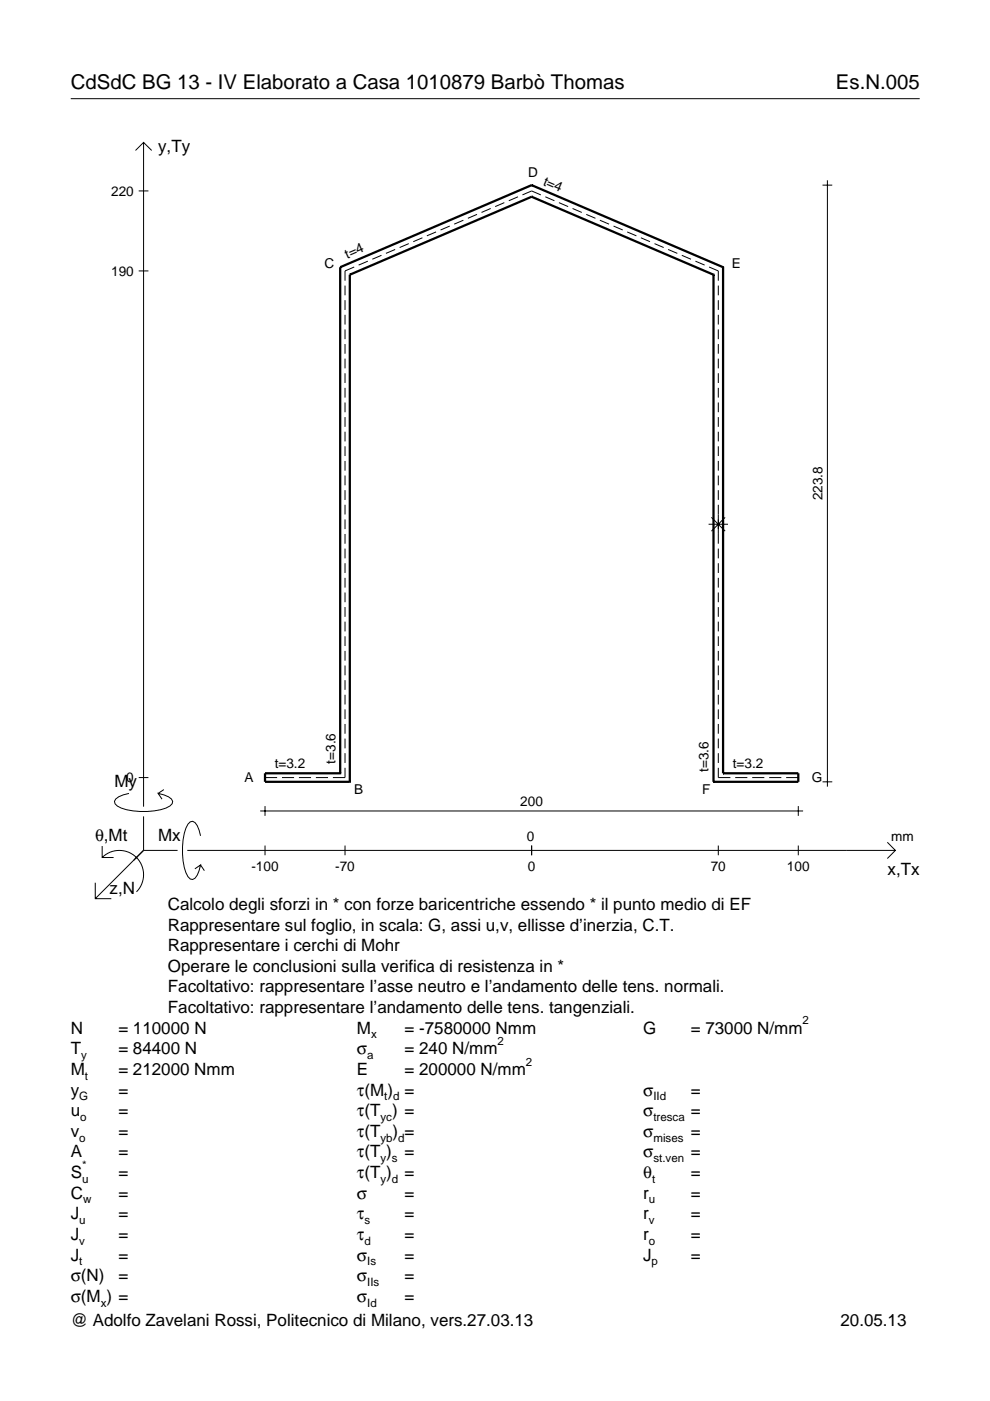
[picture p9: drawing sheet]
<svg xmlns="http://www.w3.org/2000/svg" width="210mm" height="297mm" viewBox="0 0 210 297" stroke-linecap="round" stroke-linejoin="round" font-family="sans-serif">
<g fill="none" stroke="#000" stroke-width=".21">
<path d="M15 20.9h180M28.7 31.9l1.7-1.7 1.8 1.7M30.4 30.2v140.8M174.4 39.3h2.1M175.4 38.2v128.6M29.4 40.5h2.1M29.4 57.4h2.1M75.1 56.6l-2 .8v2.1M78 55.4l-2 .8M80.9 54.1l-2 .9M83.8 52.9l-2 .8M86.7 51.7l-2 .8"/>
<path d="M89.6 50.4l-2 .8M92.5 49.2l-2 .8M95.4 47.9l-2 .9M98.2 46.7l-1.9 .8M101.1 45.5l-1.9 .8M104 44.2l-1.9 .8M106.9 43l-1.9 .8M109.8 41.7l-1.9 .9M110.8 41.3l1.9-.8 2 .8M115.6 41.7l2 .9M118.5 43l2 .8M121.4 44.2l1.9 .8"/>
<path d="M124.3 45.5l1.9 .8M127.2 46.7l1.9 .8M130.1 47.9l1.9 .9M133 49.2l1.9 .8M135.9 50.4l1.9 .8M138.8 51.7l1.9 .8M141.7 52.9l1.9 .8M144.6 54.1l1.9 .9M147.4 55.4l2 .8M150.3 56.6l2 .8v2.1M73.1 60.5v2.1M73.1 63.6v2.1"/>
<path d="M73.1 66.7v2.1M73.1 69.8v2.1M73.1 72.9v2.1M73.1 76v2.1M73.1 79.1v2.1M152.3 60.5v2.1M152.3 63.6v2.1M152.3 66.7v2.1M152.3 69.8v2.1M152.3 72.9v2.1M152.3 76v2.1M152.3 79.1v2.1"/>
<path d="M73.1 82.2v2.1M73.1 85.3v2.1M73.1 88.4v2.1M73.1 91.5v2.1M73.1 94.6v2.1M73.1 97.7v2.1M152.3 82.2v2.1M152.3 85.3v2.1M152.3 88.4v2.1M152.3 91.5v2.1M152.3 94.6v2.1M152.3 97.7v2.1"/>
<path d="M73.1 100.8v2.1M73.1 103.9v2.1M73.1 107v2.1M73.1 110.1v2.1M73.1 113.2v2.1M73.1 116.3v2.1M73.1 119.4v2.1M150.2 111.2h4.1M150.8 109.7l2.9 2.9M152.3 100.8v2.1M152.3 103.9v2.1M152.3 107v8.3"/>
<path d="M152.3 116.3v2.1M152.3 119.4v2.1M153.7 109.7l-2.9 2.9M73.1 122.5v2.1M73.1 125.6v2.1M73.1 128.7v2.1M73.1 131.8v2.1M73.1 134.9v2.1M73.1 138v2.1M152.3 122.5v2.1M152.3 125.6v2.1M152.3 128.7v2.1"/>
<path d="M152.3 131.8v2.1M152.3 134.9v2.1M152.3 138v2.1M73.1 141.1v2.1M73.1 144.2v2.1M73.1 147.3v2.1M73.1 150.4v2.1M73.1 153.5v2.1M73.1 156.6v2.1M73.1 159.7v2.1M152.3 141.1v2.1M152.3 144.2v2.1"/>
<path d="M152.3 147.3v2.1M152.3 150.4v2.1M152.3 153.5v2.1M152.3 156.6v2.1M152.3 159.7v2.1M21.7 179.4v2.4h2.4M27.3 168.2a3.6 3.6 0 0 0-3 1.7l.1 .5a5.6 5.6 0 0 0 3.8 1.5 13.4 13.4 0 0 0 7.8-1l.5-.5 .1-.5a3.6 3.6 0 0 0-3.1-1.7l.8 1.2M29.4 164.9h2.1M30.4 173.1v7.2M34.7 167.4l-1.2 .8M42.5 177.2a3.6 3.6 0 0 0-1.7-3.1l-.5 .2a5.7 5.7 0 0 0-1.5 3.7 13.3 13.3 0 0 0 1 7.9l.5 .5 .5 .1a3.6 3.6 0 0 0 1.7-3.1l-1.2 .8M55.2 171.9h115.1"/>
<path d="M56.2 164.9h2.6M56.2 170.9v2.1M56.2 179.3v2M59.8 164.9h2.5M63.4 164.9h2.5M67 164.9h2.5M73.1 162.8v2.1h-2.5M73.1 179.3v2M112.7 179.3v2M152.3 162.8v2.1h2.6M152.3 179.3v2M155.9 164.9h2.6"/>
<path d="M159.5 164.9h2.6M163.1 164.9h2.6M166.7 164.9h2.6M169.3 170.9v2.1M169.3 179.3v2M174.4 165.8h2.1M188.1 178.6l1.7 1.7-1.7 1.7M20.2 187.2v3.3h3.4M21.7 181.8a5.1 5.1 0 0 1 7.2 0 5.1 5.1 0 0 1 0 7.3M30.4 180.3l-10.2 10.2M30.4 180.3h7.2M39.7 180.3h150.1"/>
<path d="M42.5 183.4l.8 1.2"/>
</g>
<g fill="none" stroke="#000" stroke-width=".48">
<path d="M112.7 39.3h.1M112.7 39.3l-40.6 17.4M112.7 39.3l40.6 17.4M72.1 56.7h.1M72.1 56.7v107.3M74.2 58.2h.1M74.2 58.2v107.6M112.7 41.7h.1M112.7 41.7l-38.5 16.5M112.7 41.7l38.6 16.5M151.3 58.2h.1M151.3 58.2v107.6"/>
<path d="M153.3 56.7h.1M153.3 56.7v107.3M72.1 164h.1M72.1 164h-15.9v1.8h18M74.2 165.8h.1M151.3 165.8h.1M153.3 164h.1M153.3 164h16v1.8h-18"/>
</g>
<g font-size="4.3">
<text x="15" y="18.9">CdSdC BG 13 - IV Elaborato a Casa 1010879 Barbò Thomas</text>
<text x="177.2" y="18.9">Es.N.005</text>
</g>
<g font-size="3.6">
<text x="33.5" y="32.3">y,Ty</text>
<text x="24.3" y="166.9">My</text>
<text x="20.1" y="178.2">θ,Mt</text>
<text x="33.5" y="178.2">Mx</text>
<text x="188.2" y="185.5">x,Tx</text>
<text x="23.2" y="189.6">z,N</text>
<text x="35.6" y="192.9">Calcolo degli sforzi in * con forze baricentriche essendo * il punto medio di EF</text>
<text x="35.6" y="197.3">Rappresentare sul foglio, in scala: G, assi u,v, ellisse d’inerzia, C.T.</text>
<text x="35.6" y="201.7">Rappresentare i cerchi di Mohr</text>
<text x="35.6" y="206">Operare le conclusioni sulla verifica di resistenza in *</text>
<text x="35.6" y="210.4">Facoltativo: rappresentare l’asse neutro e l’andamento delle tens. normali.</text>
<text x="35.6" y="214.8">Facoltativo: rappresentare l’andamento delle tens. tangenziali.</text>
<text x="15" y="219.2">N</text>
<text x="25.1" y="219.2">= 110000 N</text>
<text x="75.7" y="219.2">M</text>
<text x="85.8" y="219.2">= -7580000 Nmm</text>
<text x="136.4" y="219.2">G</text>
<text x="146.5" y="219.2">= 73000 N/mm</text>
<text x="15" y="227.9">M</text>
<text x="15" y="223.5">T</text>
<text x="25.1" y="223.5">= 84400 N</text>
<text x="25.1" y="227.9">= 212000 Nmm</text>
<text x="75.7" y="223.5">σ</text>
<text x="75.7" y="227.9">E</text>
<text x="85.8" y="223.5">= 240 N/mm</text>
<text x="85.8" y="227.9">= 200000 N/mm</text>
<text x="15" y="232.3">y</text>
<text x="25.1" y="232.3">=</text>
<text x="75.7" y="232.3">τ(M ) =</text>
<text x="136.4" y="232.3">σ</text>
<text x="146.5" y="232.3">=</text>
<text x="15" y="236.7">u</text>
<text x="25.1" y="236.7">=</text>
<text x="75.7" y="236.7">τ(T ) =</text>
<text x="136.4" y="236.7">σ</text>
<text x="146.5" y="236.7">=</text>
<text x="15" y="241">v</text>
<text x="15" y="245.4">A</text>
<text x="25.1" y="241">=</text>
<text x="25.1" y="245.4">=</text>
<text x="75.7" y="245.4">τ(T )</text>
<text x="75.7" y="241">τ(T</text>
<text x="83.3" y="241">) =</text>
<text x="85.8" y="245.4">=</text>
<text x="136.4" y="241">σ</text>
<text x="136.4" y="245.4">σ</text>
<text x="146.5" y="241">=</text>
<text x="146.5" y="245.4">=</text>
<text x="15" y="249.8">S</text>
<text x="25.1" y="249.8">=</text>
<text x="75.7" y="249.8">τ(T )</text>
<text x="85.8" y="249.8">=</text>
<text x="136.4" y="249.8">θ</text>
<text x="146.5" y="249.8">=</text>
<text x="15" y="254.2">C</text>
<text x="25.1" y="254.2">=</text>
<text x="75.7" y="254.2">σ</text>
<text x="85.8" y="254.2">=</text>
<text x="136.4" y="254.2">r</text>
<text x="146.5" y="254.2">=</text>
<text x="15" y="258.5">J</text>
<text x="15" y="262.9">J</text>
<text x="25.1" y="258.5">=</text>
<text x="25.1" y="262.9">=</text>
<text x="75.7" y="258.5">τ</text>
<text x="75.7" y="262.9">τ</text>
<text x="85.8" y="258.5">=</text>
<text x="85.8" y="262.9">=</text>
<text x="136.4" y="258.5">r</text>
<text x="136.4" y="262.9">r</text>
<text x="146.5" y="258.5">=</text>
<text x="146.5" y="262.9">=</text>
<text x="15" y="267.3">J</text>
<text x="25.1" y="267.3">=</text>
<text x="75.7" y="267.3">σ</text>
<text x="85.8" y="267.3">=</text>
<text x="136.4" y="267.3">J</text>
<text x="146.5" y="267.3">=</text>
<text x="15" y="271.7">σ(N)</text>
<text x="25.1" y="271.7">=</text>
<text x="75.7" y="271.7">σ</text>
<text x="85.8" y="271.7">=</text>
<text x="15" y="281.2">@ Adolfo Zavelani Rossi, Politecnico di Milano, vers.27.03.13</text>
<text x="15" y="276">σ(M ) =</text>
<text x="75.7" y="276">σ</text>
<text x="85.8" y="276">=</text>
<text x="178.2" y="281.2">20.05.13</text>
</g>
<g font-size="2.9">
<text x="23.6" y="41.5">220</text>
<text x="112" y="37.5">D</text>
<text x="115" y="39.1" transform="rotate(23 115 39.1)">t=4</text>
<text x="23.6" y="58.4">190</text>
<text x="68.8" y="56.8">C</text>
<text x="73.6" y="54.9" transform="rotate(-23 73.6 54.9)">t=4</text>
<text x="155.2" y="56.8">E</text>
<text x="174.4" y="106.1" transform="rotate(-90 174.4 106.1)">223.8</text>
<text x="71.1" y="161.9" transform="rotate(-90 71.1 161.9)">t=3.6</text>
<text x="26.8" y="165.9">0</text>
<text x="51.8" y="165.8">A</text>
<text x="58.2" y="162.9">t=3.2</text>
<text x="150.2" y="163.7" transform="rotate(-90 150.2 163.7)">t=3.6</text>
<text x="155.4" y="162.9">t=3.2</text>
<text x="172.1" y="165.8">G</text>
<text x="75.1" y="168.4">B</text>
<text x="110.3" y="170.9">200</text>
<text x="148.9" y="168.4">F</text>
<text x="111.7" y="178.2">0</text>
<text x="189" y="178.2">mm</text>
<text x="53.3" y="184.7">-100</text>
<text x="71.1" y="184.7">-70</text>
<text x="111.9" y="184.7">0</text>
<text x="150.7" y="184.7">70</text>
<text x="166.9" y="184.7">100</text>
</g>
<g font-size="2.4">
<text x="78.7" y="220.2">x</text>
<text x="105.5" y="221.5">2</text>
<text x="170.2" y="217.2">2</text>
<text x="17.2" y="224.5">y</text>
<text x="77.9" y="224.5">a</text>
<text x="111.5" y="225.9">2</text>
<text x="16.8" y="233.3">G</text>
<text x="18" y="228.9">t</text>
<text x="81.5" y="233.3">t d</text>
<text x="138.5" y="233.3">IId</text>
<text x="17" y="237.7">o</text>
<text x="80.7" y="237.7">yc</text>
<text x="138.5" y="237.7">tresca</text>
<text x="16.8" y="242">o</text>
<text x="80.7" y="242">yb d</text>
<text x="138.5" y="242">mises</text>
<text x="17.4" y="250.8">u</text>
<text x="17.4" y="247.8">*</text>
<text x="80.7" y="246.4">y s</text>
<text x="80.7" y="250.8">y d</text>
<text x="138.2" y="250.8">t</text>
<text x="138.5" y="246.4">st.ven</text>
<text x="17.6" y="255.2">w</text>
<text x="137.6" y="255.2">u</text>
<text x="16.8" y="259.5">u</text>
<text x="16.8" y="263.9">v</text>
<text x="77.3" y="259.5">s</text>
<text x="77.3" y="263.9">d</text>
<text x="137.6" y="259.5">v</text>
<text x="137.6" y="263.9">o</text>
<text x="16.8" y="268.3">t</text>
<text x="77.9" y="268.3">Is</text>
<text x="138.2" y="268.3">p</text>
<text x="77.9" y="272.7">IIs</text>
<text x="21.4" y="277">x</text>
<text x="77.9" y="277">Id</text>
</g>
</svg>
